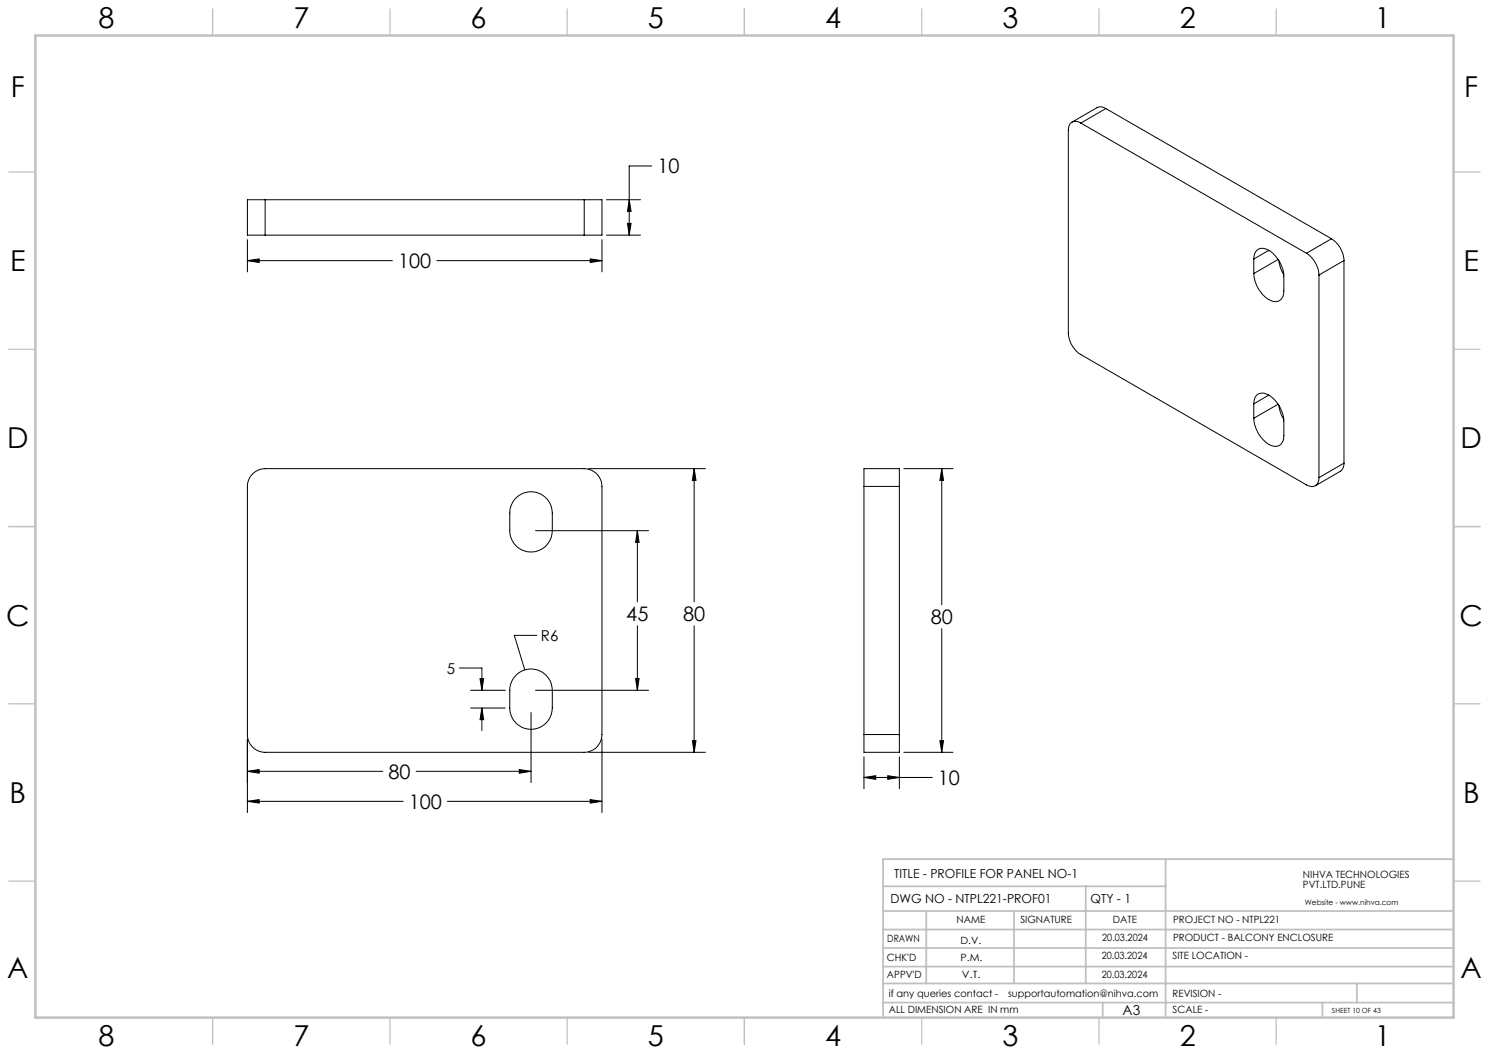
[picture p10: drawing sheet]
<svg xmlns="http://www.w3.org/2000/svg" width="420mm" height="297mm" viewBox="0 0 420 297" stroke-linecap="round" stroke-linejoin="round" font-family="sans-serif">
<g fill="none" stroke="#000" stroke-width=".28">
<path d="M304.9 34.7a2.14 2.14 0 0 0-2.5-.3 2.14 2.14 0 0 0-1.1 2.3v57.2a7.6 7.6 0 0 0 3.6 6.1l63.6 36.8a2.17 2.17 0 0 0 2.5 .2 2.17 2.17 0 0 0 1-2.3M304.9 34.7l63.6 36.7M311.9 30.6l-1.4-.5-.9 .2-7.2 4.2M311.9 30.6l-7 4.1M311.9 30.6l63.7 36.7M74.8 56.3h-5v10h5M74.8 56.3h90M74.8 56.3v10M164.8 56.3h5v10h-5M164.8 56.3v10M171.1 56.3h9.6M177.5 56.3l.5 3.3h-1z"/>
<path d="M183.8 46.8h-6.3v19.5M69.8 73.5l3.3-.5v1zM69.8 67.6v9.1M69.8 73.5h40.9M74.8 66.3h90M123.2 73.5h46.6M166.5 73l3.3 .5-3.3 .5zM169.8 67.6v9.1M171.1 66.3h9.6M177 63h1l-.5 3.3zM353.7 73.1a2.52 2.52 0 0 1 1-2.7 2.52 2.52 0 0 1 2.9 .1 9.1 9.1 0 0 1 4.5 7.5v4.1a2.52 2.52 0 0 1-1.1 2.6 2.52 2.52 0 0 1-2.8-.1 9.1 9.1 0 0 1-4.5-7.5M353.7 73.1v4"/>
<path d="M357.9 70.6l-4.2 2.5M360.5 73.2l-6.8 3.9M360.8 73.5l.4 2.2 .9 1.8M368.5 71.4a7.9 7.9 0 0 1 3.5 6.2M372 77.6v57.1M375.6 67.3a7.7 7.7 0 0 1 3.5 6.2M375.6 67.3l-7.1 4.1M379.1 73.5l-7.1 4.1M379.1 73.5v57.1M353.7 113.9a2.53 2.53 0 0 1 1-2.7 2.53 2.53 0 0 1 2.9 .1 9.1 9.1 0 0 1 4.5 7.5v4.1a2.54 2.54 0 0 1-1.1 2.6 2.54 2.54 0 0 1-2.8 0 9.2 9.2 0 0 1-4.5-7.5M353.7 113.9v4.1M357.9 111.4l-4.2 2.5"/>
<path d="M360.5 114l-6.8 4M360.8 114.4l.4 2.2 .9 1.7M71.5 133.4l1.2-.8 2.1-.4h90a5 5 0 0 1 5 5v70a5 5 0 0 1-5 5h-90a5 5 0 0 1-5-5v-70l.4-2.1zM166.1 132.2h32.9M195.8 132.2l.5 3.3h-1zM195.8 132.2v37.6M243.7 137.2v-5h10v5M243.7 137.2v70M243.7 137.2h10M253.7 137.2v70M255 132.2h13.8M265.6 132.2l.5 3.3h-1z"/>
<path d="M265.6 132.2v38.4M379.1 130.6l-.3 1.5-.6 .7-7.2 4.2M379.1 130.6l-7.1 4.1M145.4 140.6a6 6 0 0 1 6.6-1.5 6 6 0 0 1 3.8 5.6v5a6 6 0 0 1-6 6 6 6 0 0 1-6-6v-5.8l.4-1.4zM151.1 149.7h31.9M179.8 149.7l.5 3.3h-1zM179.8 149.7v20.1M151.4 179.2h-6.3l2.9 9.7M179.8 176.5v18.2M195.8 176.5v35.7M265.6 177.3v34.9M129.6 188.4h6.3v6.3"/>
<path d="M132.8 194.7h9.7M132.8 199.7h9.7M135.4 191.4h1l-.5 3.3zM135.9 199.7l.5 3.3h-1zM135.9 199.7v6.4M145.4 190.6a6 6 0 0 1 6.6-1.5 6 6 0 0 1 3.8 5.6v5a6 6 0 0 1-6 6 6 6 0 0 1-6-6v-5.7l.4-1.5zM151.1 194.7h31.9M179.3 191.4h1l-.5 3.3zM69.8 217.6l3.3-.5v1zM69.8 208.5v20.7M69.8 217.6h38.2M117.4 217.6h32.4"/>
<path d="M146.5 217.1l3.3 .5-3.3 .5zM149.8 201v19.7M166.1 212.2h32.9M169.8 208.5v20.7M195.3 208.9h1l-.5 3.3zM243.7 207.2v5h10v-5M243.7 207.2h10M243.7 219.3l3.3-.5v1zM243.7 213.5v9M243.7 219.3h19.3M250.4 218.8l3.3 .5-3.3 .5zM253.7 213.5v9"/>
<path d="M255 212.2h13.8M265.1 208.9h1l-.5 3.3zM69.8 226l3.3-.5v1zM69.8 226h43.9M126.2 226h43.6M166.5 225.5l3.3 .5-3.3 .5z"/>
</g>
<g fill="none" stroke="#c0c0c0" stroke-width=".35">
<path d="M60 2.5v7.5M110 2.5v7.5M160 2.5v7.5M210 2.5v7.5M260 2.5v7.5M310 2.5v7.5M360 2.5v7.5M2.5 48.5h7.5M410 48.5h7.5M2.5 98.5h7.5M410 98.5h7.5M2.5 148.5h7.5"/>
<path d="M410 148.5h7.5M2.5 198.5h7.5M410 198.5h7.5M2.5 248.5h7.5M410 248.5h7.5M60 287v7.5M110 287v7.5M160 287v7.5M210 287v7.5M260 287v7.5M310 287v7.5M360 287v7.5"/>
</g>
<g fill="none" stroke="#c0c0c0" stroke-width=".5">
<path d="M249.1 257h160.9M249.1 250h79.7M261.3 257v20.4M286 257v20.4M306.2 250v27.4M328.8 242.3v44.7M410 242.3h-160.9v44.7M249.1 272.6h160.9M249.1 267.4h160.9M249.1 262.2h160.9M249.1 277.4h160.9M382.7 277.4v5.4"/>
<path d="M249.1 282.8h160.9M311 282.8v4.2M373 282.8v4.2"/>
</g>
<path d="M10 10h400v277h-400z" fill="none" stroke="#c0c0c0" stroke-width=".7"/>
<g fill="#000">
<path d="M135.9 199.7l.5 3.3h-1zM135.4 191.4h1l-.5 3.3z"/>
<path d="M69.8 226l3.3-.5v1zM166.5 225.5l3.3 .5-3.3 .5zM179.3 191.4h1l-.5 3.3zM179.8 149.7l.5 3.3h-1zM195.8 132.2l.5 3.3h-1zM195.3 208.9h1l-.5 3.3zM69.8 217.6l3.3-.5v1zM146.5 217.1l3.3 .5-3.3 .5zM177 63h1l-.5 3.3zM177.5 56.3l.5 3.3h-1zM166.5 73l3.3 .5-3.3 .5zM69.8 73.5l3.3-.5v1zM265.6 132.2l.5 3.3h-1zM265.1 208.9h1l-.5 3.3zM243.7 219.3l3.3-.5v1zM250.4 218.8l3.3 .5-3.3 .5z"/>
</g>
<g font-size="8.1">
<text x="27.8" y="8">8</text>
<text x="82.8" y="8">7</text>
<text x="132.8" y="8">6</text>
<text x="182.8" y="8">5</text>
<text x="232.8" y="8">4</text>
<text x="282.8" y="8">3</text>
<text x="332.8" y="8">2</text>
<text x="387.8" y="8">1</text>
<text x="3" y="27.2">F</text>
<text x="413" y="27.2">F</text>
<text x="2.8" y="76.5">E</text>
<text x="412.8" y="76.5">E</text>
<text x="2" y="126.5">D</text>
<text x="412" y="126.5">D</text>
<text x="1.7" y="176.5">C</text>
<text x="411.7" y="176.5">C</text>
<text x="2.7" y="226.5">B</text>
<text x="412.7" y="226.5">B</text>
<text x="2" y="275.7">A</text>
<text x="412" y="275.7">A</text>
<text x="27.8" y="295">8</text>
<text x="82.8" y="295">7</text>
<text x="132.8" y="295">6</text>
<text x="182.8" y="295">5</text>
<text x="232.8" y="295">4</text>
<text x="282.8" y="295">3</text>
<text x="332.8" y="295">2</text>
<text x="387.8" y="295">1</text>
</g>
<g font-size="5.6">
<text x="185.4" y="48.9">10</text>
<text x="112.3" y="75.6">100</text>
<text x="176.7" y="175.2">45</text>
<text x="192.7" y="175.2">80</text>
<text x="262.5" y="176.1">80</text>
<text x="109.6" y="219.7">80</text>
<text x="264.5" y="221.4">10</text>
<text x="115.3" y="228.1">100</text>
</g>
<g font-size="4.2">
<text x="152.6" y="180.8">R6</text>
<text x="126.1" y="190">5</text>
</g>
<text font-size="3.9" x="316.7" y="286.4">A3</text>
<g font-size="3.5">
<text x="252.2" y="247.7">TITLE - PROFILE FOR PANEL NO-1</text>
<text x="251.2" y="254.8">DWG NO - NTPL221-PROF01</text>
<text x="307.6" y="254.8">QTY - 1</text>
</g>
<g font-size="2.8">
<text x="367.5" y="247.7">NIHVA TECHNOLOGIES</text>
<text x="367.5" y="250.5">PVT.LTD.PUNE</text>
<text x="269.8" y="260.4">NAME</text>
<text x="287.8" y="260.4">SIGNATURE</text>
<text x="313.9" y="260.5">DATE</text>
<text x="330.9" y="260.5">PROJECT NO - NTPL221</text>
<text x="250.3" y="265.7">DRAWN</text>
<text x="270.9" y="266.1">D.V.</text>
<text x="310.9" y="265.5">20.03.2024</text>
<text x="330.9" y="265.5">PRODUCT - BALCONY ENCLOSURE</text>
<text x="250.2" y="271.1">CHK'D</text>
<text x="250.2" y="275.8">APPV'D</text>
<text x="270.9" y="271.1">P.M.</text>
<text x="271.3" y="275.8">V.T.</text>
<text x="310.8" y="270.6">20.03.2024</text>
<text x="310.8" y="275.8">20.03.2024</text>
<text x="330.7" y="270.6">SITE LOCATION -</text>
<text x="250.7" y="281.1">if any queries contact -</text>
<text x="284.3" y="281.1">supportautomation@nihva.com</text>
<text x="330.7" y="281.1">REVISION -</text>
<text x="250.7" y="285.6">ALL DIMENSION ARE IN mm</text>
<text x="330.7" y="285.6">SCALE -</text>
</g>
<text font-size="2.1" x="368.1" y="255.1">Website - www.nihva.com</text>
<text font-size="2" x="375.7" y="285.6">SHEET 10 OF 43</text>
</svg>
